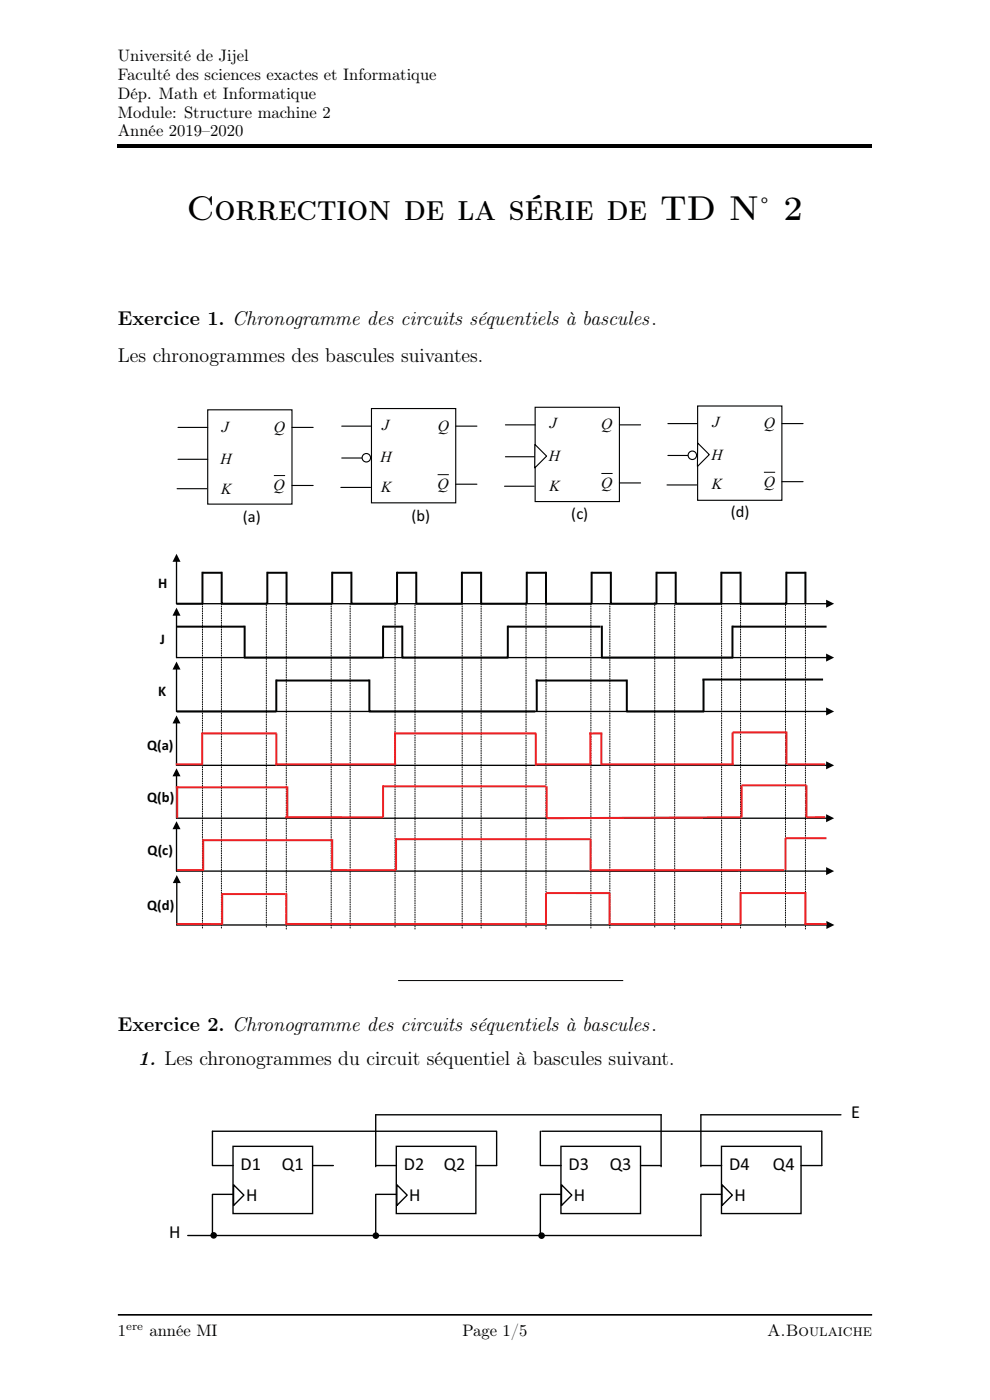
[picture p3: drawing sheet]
<svg xmlns="http://www.w3.org/2000/svg" width="210mm" height="297mm" viewBox="0 0 210 297" stroke-linecap="round" stroke-linejoin="round" font-family="sans-serif">
<path d="M25 30.6h160v.7h-160z" fill="#000"/>
<path d="M44.1 86.9h17.8v20h-17.8z" fill="#fff"/>
<path d="M37.8 90.7h6.3M37.8 97.4h6.3M44.1 86.9h17.8v20h-17.8zM61.9 90.7h4.5M37.6 103.7h6.3M61.9 103h4.5" fill="none" stroke="#010202" stroke-width=".24"/>
<path d="M58.2 100.9h2.2" fill="none" stroke="#010202" stroke-width=".21"/>
<path d="M78.8 86.7h17.9v20h-17.9z" fill="#fff"/>
<path d="M72.5 90.4h6.3M72.5 97.2h6.3M78.8 86.7h17.9v20h-17.9zM96.7 90.4h4.5M72.3 103.4h6.3M96.7 102.7h4.5" fill="none" stroke="#010202" stroke-width=".24"/>
<path d="M92.9 100.7h2.2" fill="none" stroke="#010202" stroke-width=".21"/>
<path d="M113.5 86.4h17.9v20h-17.9z" fill="#fff"/>
<path d="M107.2 90.1h6.3M107.2 96.9h6.3M113.5 86.4h17.9v20h-17.9zM131.4 90.1h4.5M107 103.1h6.3M131.4 102.5h4.5" fill="none" stroke="#010202" stroke-width=".24"/>
<path d="M127.7 100.4h2.1" fill="none" stroke="#010202" stroke-width=".21"/>
<path d="M148 86.1h17.9v20h-17.9z" fill="#fff"/>
<path d="M141.7 89.9h6.3M141.7 96.6h6.3M148 86.1h17.9v20h-17.9zM165.9 89.9h4.4M141.5 102.9h6.3M165.9 102.2h4.4" fill="none" stroke="#010202" stroke-width=".24"/>
<path d="M162.2 100.2h2.1" fill="none" stroke="#010202" stroke-width=".21"/>
<circle cx="77.7" cy="97.1" r=".9" fill="#fff"/>
<circle cx="77.7" cy="97.1" r=".9" fill="none" stroke="#010202" stroke-width=".24"/>
<circle cx="146.9" cy="96.6" r=".9" fill="#fff"/>
<circle cx="146.9" cy="96.6" r=".9" fill="none" stroke="#010202" stroke-width=".24"/>
<path d="M113.5 94.3l2.4 2.5-2.5 2.5z" fill="#fff"/>
<path d="M113.5 94.3l2.4 2.5-2.5 2.5z" fill="none" stroke="#010202" stroke-width=".24"/>
<path d="M148 94l2.5 2.4-2.6 2.6z" fill="#fff"/>
<path d="M148 94l2.5 2.4-2.6 2.6z" fill="none" stroke="#010202" stroke-width=".24"/>
<path d="M37.4 118.9v9.2" fill="none" stroke="#010202" stroke-width=".28"/>
<path d="M37.4 117.5l.9 1.7h-1.7z" fill="#010202"/>
<path d="M37.4 128.1h138.1" fill="none" stroke="#010202" stroke-width=".28"/>
<path d="M175.2 127.2l1.7 .9-1.7 .8z" fill="#010202"/>
<g fill="none" stroke="#010202" stroke-width=".42">
<path d="M42.9 121.3v6.8M42.9 121.5h4.1M47 121.3v6.8h9.7M56.7 121.5h4.1M56.7 121.3v6.8M70.5 121.3v6.8h-9.7v-6.8M70.5 121.5h4M74.5 121.3v6.8h9.7M84.2 121.5h4.1M84.2 121.3v6.8M98 121.3v6.8h-9.7v-6.8M98 121.5h4.1"/>
<path d="M102.1 121.3v6.8h9.7M111.7 121.5h4.1M111.7 121.3v6.8M125.5 121.3v6.8h-9.7v-6.8M125.5 121.5h4.1M139.3 121.3v6.8h-9.7v-6.8M139.3 121.5h4M143.3 121.3v6.8h9.7M153 121.5h4.1M153 121.3v6.8M157.1 121.3v6.8h9.7v-6.8M166.8 121.5h4"/>
<path d="M170.8 121.3v6.8"/>
</g>
<path d="M37.4 130.3v9.2" fill="none" stroke="#010202" stroke-width=".28"/>
<path d="M37.4 128.9l.9 1.7h-1.7z" fill="#010202"/>
<path d="M37.4 139.5h138.1" fill="none" stroke="#010202" stroke-width=".28"/>
<path d="M175.2 138.7l1.7 .8-1.7 .8z" fill="#010202"/>
<path d="M37.4 132.9h14.4M51.8 139.5h29.6M51.9 132.7v6.8M81.3 132.9h4M81.3 132.7v6.8M85.3 132.7v6.8h22.4v-6.8M107.7 132.9h19.7M127.5 139.5h28M127.7 132.7v6.8M155.3 132.9h20M155.4 132.7v6.8" fill="none" stroke="#010202" stroke-width=".42"/>
<path d="M37.4 141.8v9.1" fill="none" stroke="#010202" stroke-width=".28"/>
<path d="M37.4 140.3l.9 1.7h-1.7z" fill="#010202"/>
<path d="M37.4 150.9h138.1" fill="none" stroke="#010202" stroke-width=".28"/>
<path d="M175.2 150.1l1.7 .8-1.7 .9z" fill="#010202"/>
<path d="M58.6 144.2v6.7h-21.1M58.6 144.4h19.8M78.4 144.2v6.7h35.1M113.6 144.4h19.2M113.9 144.2v6.7M133 144.2v6.7h16.4M149 144.2h25.6M149.2 144.2v6.7" fill="none" stroke="#010202" stroke-width=".42"/>
<path d="M37.4 153.2v9.2" fill="none" stroke="#010202" stroke-width=".28"/>
<path d="M37.4 151.8l.9 1.7h-1.7z" fill="#010202"/>
<path d="M37.4 162.4h138.1" fill="none" stroke="#010202" stroke-width=".28"/>
<path d="M175.2 161.5l1.7 .9-1.7 .8z" fill="#010202"/>
<path d="M37.4 164.4v9.2" fill="none" stroke="#010202" stroke-width=".28"/>
<path d="M37.4 163l.9 1.7h-1.7z" fill="#010202"/>
<path d="M37.4 173.6h138.1" fill="none" stroke="#010202" stroke-width=".28"/>
<path d="M175.2 172.7l1.7 .9-1.7 .8z" fill="#010202"/>
<path d="M37.4 175.6v9.2" fill="none" stroke="#010202" stroke-width=".28"/>
<path d="M37.4 174.2l.9 1.7h-1.7z" fill="#010202"/>
<path d="M37.4 184.8h138.1" fill="none" stroke="#010202" stroke-width=".28"/>
<path d="M175.2 184l1.7 .8-1.7 .8z" fill="#010202"/>
<path d="M37.5 187.1v9.1" fill="none" stroke="#010202" stroke-width=".28"/>
<path d="M37.5 185.6l.8 1.7h-1.6z" fill="#010202"/>
<path d="M37.5 196.2h138.1" fill="none" stroke="#010202" stroke-width=".28"/>
<path d="M175.3 195.4l1.7 .8-1.7 .9z" fill="#010202"/>
<g fill="none" stroke="#010202" stroke-width=".21" stroke-dasharray=".2 .3">
<path d="M42.9 128.1v68.8M47 128.1v68.8M56.5 127.9v68.8M60.7 128.3v68.8M70.3 128.1v68.8M74.3 128.1v68.8M83.8 127.9v68.8M88 128.3v68.8M98 128.1v68.8M102.1 128.1v68.8M111.6 127.9v68.8M115.8 128.3v68.8"/>
<path d="M125.3 128.1v68.8M129.4 128.1v68.8M138.9 127.9v68.8M143.1 128.3v68.8M153.1 128.1v68.8M157.1 128.1v68.8M166.6 127.9v68.8M170.8 128.3v68.8"/>
</g>
<path d="M37.5 128.1h5.6" fill="none" stroke="#010202" stroke-width=".42"/>
<g fill="none" stroke="#ed2024" stroke-width=".42">
<path d="M42.7 155.6h16M42.9 155.6v6.8M58.6 155.6v6.8M83.6 155.6h30.1M83.8 155.4v6.8M113.6 155.6v6.8M125.2 155.4v6.8M127.6 155.6v6.8M127.8 155.6h-2.8M166.8 155.4v6.8M167 155.4h-11.6v6.8M37.3 162.2h5.6"/>
<path d="M37.3 167h23.6M37.6 166.8v6.8M43.1 178v6.8M43.1 178.2h27.4M58.5 162.2h25.6M60.5 173.4h20.8M60.9 166.8v6.8M70.5 178v6.8M81.3 166.6v6.8M81.3 166.8h34.5M83.8 178h41.5v6.8M84 177.8v6.8h-13.5"/>
<path d="M116 166.8v6.8l41.3-.2M125.5 162.2h-12M127.7 162.2h28M157.3 173.4v-6.8h13.8v6.8M167 162.2h8M175 173.4h-3.9M175.3 177.8h-8.7v6.8M37.4 196h9.7M37.5 184.6h5.6M47.1 189.5v6.7M47.1 189.7h13.4M60.7 189.5v6.7"/>
<path d="M60.7 196h55.1M129.3 196.2v-6.7h-13.5v6.7M157.1 189.5h13.7M157.1 196h-27.6M157.1 189.2v6.8M166.3 184.6h-40.8M170.6 196h4.7M170.8 189.2v6.8"/>
</g>
<path d="M84.4 208h47.8" fill="none" stroke="#000" stroke-width=".21"/>
<path d="M49.4 243.2h16.9v14.2h-16.9z" fill="#fff"/>
<path d="M49.4 243.2h16.9v14.2h-16.9z" fill="none" stroke="#010202" stroke-width=".29"/>
<path d="M49.5 251.3l2.2 2.2-2.2 2.2z" fill="#fff"/>
<path d="M45.1 240v7.3h4.4M49.5 253.4h-4.4v8.8M49.5 251.3l2.2 2.2-2.2 2.2zM66.3 247.3h4.4" fill="none" stroke="#010202" stroke-width=".29"/>
<path d="M84.1 243.2h16.8v14.2h-16.8z" fill="#fff"/>
<path d="M84.1 243.2h16.8v14.2h-16.8z" fill="none" stroke="#010202" stroke-width=".29"/>
<path d="M84.2 251.3l2.2 2.2-2.2 2.2z" fill="#fff"/>
<path d="M79.7 236.5v11M79.7 247.3h4.4M84.1 253.4h-4.4v8.8M84.2 251.3l2.2 2.2-2.2 2.2zM100.9 247.3h4.4" fill="none" stroke="#010202" stroke-width=".29"/>
<path d="M119 243.2h16.9v14.2h-16.9z" fill="#fff"/>
<path d="M119 243.2h16.9v14.2h-16.9z" fill="none" stroke="#010202" stroke-width=".29"/>
<path d="M119.1 251.3l2.2 2.2-2.2 2.2z" fill="#fff"/>
<path d="M114.6 240v7.3h4.4M119 253.4h-4.4v8.8M119.1 251.3l2.2 2.2-2.2 2.2zM135.9 247.3h4.4" fill="none" stroke="#010202" stroke-width=".29"/>
<path d="M153 243.2h16.9v14.2h-16.9z" fill="#fff"/>
<path d="M153 243.2h16.9v14.2h-16.9z" fill="none" stroke="#010202" stroke-width=".29"/>
<path d="M153.2 251.3l2.1 2.2-2.1 2.2z" fill="#fff"/>
<path d="M45.1 240h60.2v7.3M79.7 236.5h60.6M114.9 240h59.4v7.3h-4.4M140.2 236.5v11M178.4 236.5h-29.7v11M148.7 247.3h4.4M153.1 253.4h-4.4v8.8M153.2 251.3l2.1 2.2-2.1 2.2zM39.8 262.1h108.9" fill="none" stroke="#010202" stroke-width=".29"/>
<circle cx="45.3" cy="262.1" r=".55" fill="#010202"/>
<circle cx="45.3" cy="262.1" r=".55" fill="none" stroke="#010202" stroke-width=".29"/>
<circle cx="79.7" cy="262.1" r=".55" fill="#010202"/>
<circle cx="79.7" cy="262.1" r=".55" fill="none" stroke="#010202" stroke-width=".29"/>
<circle cx="114.9" cy="262.1" r=".55" fill="#010202"/>
<circle cx="114.9" cy="262.1" r=".55" fill="none" stroke="#010202" stroke-width=".29"/>
<path d="M25 278.9h160" fill="none" stroke="#000" stroke-width=".35"/>
<text font-size="7.3" x="39.6" y="46.6">Correction de la série de TD N˚ 2</text>
<g font-size="4.2">
<text x="25" y="68.9">Exercice 1. Chronogramme des circuits séquentiels à bascules.</text>
<text x="25" y="76.8">Les chronogrammes des bascules suivantes.</text>
<text x="25" y="218.8">Exercice 2. Chronogramme des circuits séquentiels à bascules.</text>
<text x="29.2" y="225.9">1. Les chronogrammes du circuit séquentiel à bascules suivant.</text>
</g>
<g font-size="3.9" fill="#010202">
<text x="180.6" y="237.3">E</text>
<text x="51" y="248.3">D1</text>
<text x="59.8" y="248.3">Q1</text>
<text x="85.7" y="248.3">D2</text>
<text x="94.1" y="248.3">Q2</text>
<text x="120.6" y="248.3">D3</text>
<text x="129.3" y="248.3">Q3</text>
<text x="154.7" y="248.3">D4</text>
<text x="164" y="248.3">Q4</text>
<text x="52.2" y="254.7">H</text>
<text x="86.8" y="254.7">H</text>
<text x="121.7" y="254.7">H</text>
<text x="155.8" y="254.7">H</text>
<text x="35.9" y="262.6">H</text>
</g>
<g font-size="3.5">
<text x="25" y="12.9">Université de Jijel</text>
<text x="25" y="16.9">Faculté des sciences exactes et Informatique</text>
<text x="25" y="20.9">Dép. Math et Informatique</text>
<text x="25" y="24.9">Module: Structure machine 2</text>
<text x="25" y="28.9">Année 2019–2020</text>
<text x="25" y="283.3">1</text>
<text x="31.7" y="283.3">année MI</text>
<text x="98.1" y="283.3">Page 1/5</text>
<text x="162.7" y="283.3">A.Boulaiche</text>
</g>
<g font-size="3.5" fill="#010202">
<text x="51.5" y="110.8">(a)</text>
<text x="87.3" y="110.5">(b)</text>
<text x="121.2" y="110.1">(c)</text>
<text x="155" y="109.7">(d)</text>
</g>
<g font-size="3.3" fill="#010202">
<text x="47.1" y="91.6">J</text>
<text x="58.1" y="91.6">Q</text>
<text x="81" y="91.1">J</text>
<text x="92.8" y="91.3">Q</text>
<text x="116.7" y="90.9">J</text>
<text x="127.5" y="91">Q</text>
<text x="151.1" y="90.7">J</text>
<text x="162" y="90.8">Q</text>
<text x="46.8" y="98.4">H</text>
<text x="80.7" y="98">H</text>
<text x="116.4" y="97.7">H</text>
<text x="150.9" y="97.6">H</text>
<text x="46.9" y="104.7">K</text>
<text x="58" y="104">Q</text>
<text x="80.9" y="104.3">K</text>
<text x="92.8" y="103.8">Q</text>
<text x="116.5" y="104.1">K</text>
<text x="127.5" y="103.5">Q</text>
<text x="151" y="103.8">K</text>
<text x="162" y="103.3">Q</text>
</g>
<g font-size="3.1" fill="#010202">
<text x="33.5" y="124.8">H</text>
<text x="34" y="136.7">J</text>
<text x="33.5" y="147.7">K</text>
<text x="31.2" y="159.1">Q(a)</text>
<text x="31.2" y="170.2">Q(b)</text>
<text x="31.3" y="181.3">Q(c)</text>
<text x="31.2" y="193">Q(d)</text>
</g>
<text font-size="2.5" x="26.8" y="282.1">ere</text>
</svg>
